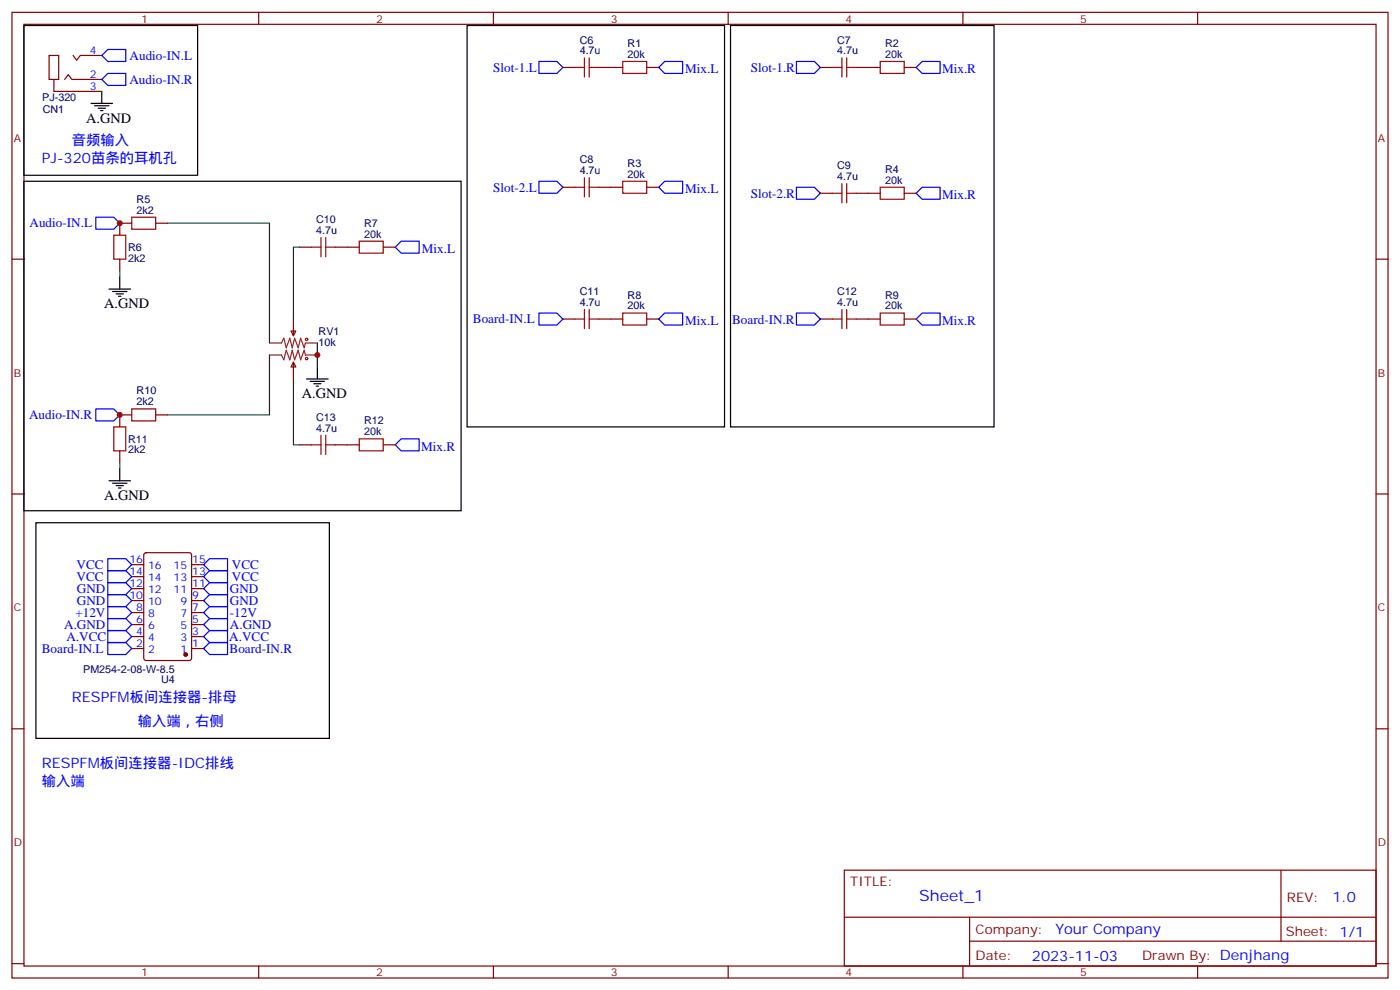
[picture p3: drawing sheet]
<svg xmlns="http://www.w3.org/2000/svg" width="412mm" height="292mm" viewBox="0 0 412 292" stroke-linecap="round" stroke-linejoin="round" font-family="sans-serif">
<g fill="none" stroke="#870000" stroke-width=".35">
<path d="M3.5 3.6h405.4v284.4h-405.4zM7.1 7.2h398.2v277.2h-398.2zM14.5 16.3h2.8v7.1h-2.8zM21.5 16.3l1.1 1.4 1-1.4h6.4M76.2 3.6v3.6M145.3 3.6v3.6M165.8 19.9h3.5M176.4 19.9h7M190.5 19.9h3.5M214.5 3.6v3.6M241.7 19.9h3.5M252.2 19.9h7.1"/>
<path d="M266.3 19.9h3.6M283.6 3.6v3.6M352.8 3.6v3.6M15.9 23.4v3.5h14.1M19 23.4l1.1-1.4 1.1 1.4h8.8M165.8 55.1h3.5M176.4 55.1h7M190.5 55.1h3.5M241.7 56.9h3.5M252.2 56.9h7.1M266.3 56.9h3.6M3.5 76.3h3.6"/>
<path d="M35.3 76.3v3.5M38.8 65.7h-3.5v3.6M45.9 65.7h3.5M88.2 72.8h3.5M98.8 72.8h7M112.9 72.8h3.5M405.3 76.3h3.6M85.7 97.5h1.4l-.7 1.4zM86.4 93.9v5M165.8 93.9h3.5M176.4 93.9h7M190.5 93.9h3.5"/>
<path d="M241.7 93.9h3.5M252.2 93.9h7.1M266.3 93.9h3.6M86.4 106.6l.7 1.5h-1.4zM86.4 106.6v5M35.3 132.8v3.5M38.8 122.2h-3.5v3.5M45.9 122.2h3.5M88.2 131h3.5M98.8 131h7M112.9 131h3.5M3.5 145.5h3.6"/>
<path d="M405.3 145.5h3.6M38.8 166.3h3.5M38.8 169.8h3.5M38.8 173.3h3.5M38.8 176.8h3.5M42.6 162.9l.4-.2h12.7l.7 .5v30.6l-.4 .6-13 .1-.6-.5-.1-30.6zM56.4 166.3h3.6M56.4 169.8h3.6M56.4 173.3h3.6M56.4 176.8h3.6M38.8 191h3.5M38.8 187.4h3.5"/>
<path d="M38.8 183.9h3.5M38.8 180.4h3.5M56.4 191h3.6M56.4 187.4h3.6M56.4 183.9h3.6M56.4 180.4h3.6M3.5 214.6h3.6M405.3 214.6h3.6M248.7 256.2h156.6v28.2h-156.6zM377.3 256.2v20.9M248.7 270.1h156.5M285.6 277.1h119.6"/>
<path d="M285.6 270.1v14.1M3.5 283.7h3.6M76.2 284.4v3.6M145.3 284.4v3.6M214.5 284.4v3.6M283.6 284.4v3.6M352.8 284.4v3.6M405.3 283.7h3.6"/>
</g>
<g fill="none" stroke="#00f" stroke-width=".35">
<path d="M31.7 14.6h5.3v3.5h-5.3l-1.7-1.8zM158.7 18.1h5.3l1.8 1.8-1.8 1.7h-5.3zM195.8 18.1h5.3v3.5h-5.3l-1.8-1.7zM234.6 18.1h5.3l1.8 1.8-1.8 1.7h-5.3zM271.6 18.1h5.3v3.5h-5.3l-1.7-1.7zM31.7 21.6h5.3v3.6h-5.3l-1.7-1.8zM158.7 53.4h5.3l1.8 1.7-1.8 1.8h-5.3zM195.8 53.4h5.3v3.5h-5.3l-1.8-1.8zM234.6 55.1h5.3l1.8 1.8-1.8 1.8h-5.3zM271.6 55.1h5.3v3.6h-5.3l-1.7-1.8zM28.2 64h5.3l1.8 1.7-1.8 1.8h-5.3zM118.2 71h5.3v3.5h-5.3l-1.8-1.7z"/>
<path d="M158.7 92.2h5.3l1.8 1.7-1.8 1.8h-5.3zM195.8 92.2h5.3v3.5h-5.3l-1.8-1.8zM234.6 92.2h5.3l1.8 1.7-1.8 1.8h-5.3zM271.6 92.2h5.3v3.5h-5.3l-1.7-1.8zM28.2 120.4h5.3l1.8 1.8-1.8 1.7h-5.3zM118.2 129.2h5.3v3.6h-5.3l-1.8-1.8zM31.7 168h5.3l1.8 1.8-1.8 1.8h-5.3zM31.7 164.5h5.3l1.8 1.8-1.8 1.7h-5.3zM31.7 175.1h5.3l1.8 1.7-1.8 1.8h-5.3zM31.7 171.6h5.3l1.8 1.7-1.8 1.8h-5.3zM31.7 178.6h5.3l1.8 1.8-1.8 1.7h-5.3zM61.7 164.5h5.3v3.5h-5.3l-1.7-1.7z"/>
<path d="M61.7 168h5.3v3.6h-5.3l-1.7-1.8zM61.7 171.6h5.3v3.5h-5.3l-1.7-1.8zM61.7 175.1h5.3v3.5h-5.3l-1.7-1.8zM61.7 178.6h5.3v3.5h-5.3l-1.7-1.7zM31.7 189.2h5.3l1.8 1.8-1.8 1.7h-5.3zM31.7 185.7h5.3l1.8 1.7-1.8 1.8h-5.3zM31.7 182.1h5.3l1.8 1.8-1.8 1.8h-5.3zM60 191l1.7-1.8h5.3v3.5h-5.3zM60 187.4l1.7-1.7h5.3v3.5h-5.3zM60 183.9l1.7-1.8h5.3v3.6h-5.3z"/>
</g>
<g fill="none" stroke="#a10000" stroke-width=".35">
<path d="M169.3 19.9h2.9M172.2 17v5.7M173.6 17v5.7M173.6 19.9h2.8M183.4 18.1h7.1v3.5h-7.1zM245.2 19.9h2.8M248 17v5.7M249.4 17v5.7M249.4 19.9h2.8M259.3 18.1h7v3.5h-7zM169.3 55.1h2.9M172.2 52.3v5.7"/>
<path d="M173.6 52.3v5.7M173.6 55.1h2.8M183.4 53.4h7.1v3.5h-7.1zM245.2 56.9h2.8M248 54.1v5.6M249.4 54.1v5.6M249.4 56.9h2.8M259.3 55.1h7v3.6h-7zM33.5 69.3h3.5v7h-3.5zM38.8 64h7.1v3.5h-7.1zM91.7 72.8h2.8M94.5 70v5.6"/>
<path d="M96 72.8h2.8M96 70v5.6M105.8 71h7.1v3.5h-7.1zM169.3 93.9h2.9M172.2 91.1v5.7M173.6 93.9h2.8M173.6 91.1v5.7M183.4 92.2h7.1v3.5h-7.1zM245.2 93.9h2.8M248 91.1v5.7M249.4 93.9h2.8M249.4 91.1v5.7"/>
<path d="M259.3 92.2h7v3.5h-7zM33.5 125.7h3.5v7.1h-3.5zM38.8 120.4h7.1v3.5h-7.1zM91.7 131h2.8M94.5 128.2v5.6M96 128.2v5.6M96 131h2.8M105.8 129.2h7.1v3.6h-7.1z"/>
<circle cx="90.3" cy="99.9" r=".35"/>
<circle cx="90.3" cy="105.6" r=".35"/>
</g>
<g fill="none" stroke="#000" stroke-width=".35">
<path d="M7.1 7.5h51.1v44.1h-51.1zM137.6 7.5h75.8v118.2h-75.8zM215.2 7.5h77.6v118.2h-77.6zM26.8 30.4h6.4M27.9 31.2h4.2M28.9 31.9h2.1M29.6 32.6h.7M30 26.9v3.5M7.1 53.4h128.7v97h-128.7zM32.1 85.1h6.4M33.2 85.8h4.2M34.2 86.5h2.1"/>
<path d="M34.9 87.2h.7M35.3 81.6v3.5M90.3 111.6h6.4M91.4 112.3h4.2M92.4 113h2.1M93.1 113.7h.7M93.5 108.1v3.5M35.3 138v3.6M10.6 153.9h86.4v63.5h-86.4zM32.1 141.6h6.4M33.2 142.3h4.2M34.2 143h2.1"/>
<path d="M34.9 143.7h.7"/>
</g>
<path d="M35.3 79.8v1.8M49.4 65.7h30v35.3M88.2 72.8h-1.8v21.1M79.4 104.5v17.7h-30M86.4 111.6v19.4h1.8M93.5 101v7.1M35.3 136.3v1.7" fill="none" stroke="#008700" stroke-width=".35"/>
<path d="M79.4 101h3.5l.7-1.4 .7 2.8 1.1-2.8 .7 2.8 .7-2.8 1 2.8 .7-2.8 1.1 2.8 .4-1.4h3.5M79.4 104.5h3.5l.7 1.4 .7-2.8 1.1 2.8 .7-2.8 .7 2.8 1-2.8 .7 2.8 1.1-2.8 .4 1.4h3.5" fill="none" stroke="#8c2424" stroke-width=".35"/>
<circle cx="54.7" cy="192.7" r=".53" fill="#870000" stroke="#870000" stroke-width=".35"/>
<g fill="#c00">
<circle cx="93.5" cy="104.5" r=".88"/>
<circle cx="35.3" cy="65.7" r=".88"/>
<circle cx="35.3" cy="122.2" r=".88"/>
</g>
<text font-size="4.6" fill="#00f" x="270.8" y="265.3">Sheet_1</text>
<g font-size="4.2">
<text x="25.4" y="36.1">A.GND</text>
<text x="30.7" y="90.8">A.GND</text>
<text x="88.9" y="117.2">A.GND</text>
<text x="30.7" y="147.2">A.GND</text>
</g>
<g font-size="4.2" fill="#00f">
<text x="21.2" y="42.8">音频输入</text>
<text x="12.3" y="48.1">PJ-320苗条的耳机孔</text>
<text x="21.2" y="206.8">RESPFM板间连接器-排母</text>
<text x="40.6" y="213.9">输入端，右侧</text>
<text x="12.3" y="226.2">RESPFM板间连接器-IDC排线</text>
<text x="12.3" y="231.5">输入端</text>
<text x="392.5" y="265.5">1.0</text>
<text x="310.9" y="275">Your Company</text>
<text x="304" y="282.9">2023-11-03</text>
</g>
<g font-size="3.9" fill="#00f">
<text x="38.2" y="17.6">Audio-IN.L</text>
<text x="145.3" y="21.2">Slot-1.L</text>
<text x="201.8" y="21.6">Mix.L</text>
<text x="221.2" y="21.2">Slot-1.R</text>
<text x="277.5" y="21.6">Mix.R</text>
<text x="38.1" y="24.6">Audio-IN.R</text>
<text x="145.3" y="56.5">Slot-2.L</text>
<text x="201.8" y="56.9">Mix.L</text>
<text x="221.2" y="58.2">Slot-2.R</text>
<text x="277.5" y="58.7">Mix.R</text>
<text x="8.7" y="67">Audio-IN.L</text>
<text x="124.2" y="74.5">Mix.L</text>
<text x="139.3" y="95.2">Board-IN.L</text>
<text x="201.8" y="95.7">Mix.L</text>
<text x="215.7" y="95.3">Board-IN.R</text>
<text x="277.5" y="95.7">Mix.R</text>
<text x="8.5" y="123.4">Audio-IN.R</text>
<text x="124" y="132.8">Mix.R</text>
<text x="22.5" y="167.5">VCC</text>
<text x="68.3" y="167.5">VCC</text>
<text x="22.5" y="171.1">VCC</text>
<text x="68.3" y="171.1">VCC</text>
<text x="22.7" y="178.1">GND</text>
<text x="22.7" y="174.6">GND</text>
<text x="67.7" y="174.6">GND</text>
<text x="67.7" y="178.1">GND</text>
<text x="18.9" y="185.2">A.GND</text>
<text x="22.2" y="181.6">+12V</text>
<text x="67.7" y="185.2">A.GND</text>
<text x="67.7" y="181.6">-12V</text>
<text x="19.6" y="188.7">A.VCC</text>
<text x="67.5" y="188.7">A.VCC</text>
<text x="12.3" y="192.3">Board-IN.L</text>
<text x="67.6" y="192.3">Board-IN.R</text>
</g>
<g font-size="3.9" fill="#800">
<text x="250.5" y="260.8">TITLE:</text>
<text x="379.1" y="265.5">REV:</text>
<text x="287.4" y="275">Company:</text>
<text x="378.7" y="275.6">Sheet: 1/1</text>
<text x="287.4" y="282.7">Date:</text>
<text x="336.4" y="282.8">Drawn By: Denjhang</text>
</g>
<g font-size="3.2" fill="#800">
<text x="41.6" y="6.6">1</text>
<text x="110.8" y="6.6">2</text>
<text x="179.9" y="6.6">3</text>
<text x="249.1" y="6.6">4</text>
<text x="318.2" y="6.6">5</text>
<text x="4.1" y="41.7">A</text>
<text x="405.9" y="41.7">A</text>
<text x="4.1" y="110.9">B</text>
<text x="405.9" y="110.9">B</text>
<text x="4.1" y="180">C</text>
<text x="405.9" y="180">C</text>
<text x="4.1" y="249.2">D</text>
<text x="405.9" y="249.2">D</text>
<text x="41.6" y="287.4">1</text>
<text x="110.8" y="287.4">2</text>
<text x="179.9" y="287.4">3</text>
<text x="249.1" y="287.4">4</text>
<text x="318.2" y="287.4">5</text>
</g>
<g font-size="3.2" fill="#00f">
<text x="26.5" y="16">4</text>
<text x="26.5" y="23">2</text>
<text x="26.5" y="26.6">3</text>
<text x="38.1" y="165.9">16</text>
<text x="43.6" y="167.7">16</text>
<text x="51.1" y="167.7">15</text>
<text x="56.6" y="165.9">15</text>
<text x="38.1" y="169.4">14</text>
<text x="38.1" y="173">12</text>
<text x="43.6" y="171.2">14</text>
<text x="51.1" y="171.2">13</text>
<text x="56.6" y="173">11</text>
<text x="56.6" y="169.4">13</text>
<text x="38.1" y="176.5">10</text>
<text x="43.6" y="174.7">12</text>
<text x="43.6" y="178.3">10</text>
<text x="51.1" y="174.7">11</text>
<text x="53.1" y="178.3">9</text>
<text x="56.6" y="176.5">9</text>
<text x="40.1" y="180">8</text>
<text x="40.1" y="183.6">6</text>
<text x="43.6" y="181.8">8</text>
<text x="43.6" y="185.3">6</text>
<text x="53.1" y="185.3">5</text>
<text x="53.1" y="181.8">7</text>
<text x="56.6" y="183.6">5</text>
<text x="56.6" y="180">7</text>
<text x="40.1" y="187.1">4</text>
<text x="40.1" y="190.6">2</text>
<text x="43.6" y="188.8">4</text>
<text x="53.1" y="188.8">3</text>
<text x="56.6" y="190.6">1</text>
<text x="56.6" y="187.1">3</text>
<text x="43.6" y="192.4">2</text>
<text x="53.1" y="192.4">1</text>
</g>
<g font-size="3.2" fill="#000080">
<text x="170.8" y="16">4.7u</text>
<text x="170.8" y="12.9">C6</text>
<text x="184.9" y="17">20k</text>
<text x="184.9" y="13.8">R1</text>
<text x="246.6" y="16">4.7u</text>
<text x="246.6" y="12.9">C7</text>
<text x="260.7" y="17">20k</text>
<text x="260.7" y="13.8">R2</text>
<text x="12.4" y="29.9">PJ-320</text>
<text x="12.6" y="33.4">CN1</text>
<text x="170.8" y="51.3">4.7u</text>
<text x="170.8" y="48.1">C8</text>
<text x="184.9" y="52.3">20k</text>
<text x="184.9" y="49.1">R3</text>
<text x="246.6" y="53">4.7u</text>
<text x="246.6" y="49.9">C9</text>
<text x="260.7" y="50.9">R4</text>
<text x="40.2" y="59.7">R5</text>
<text x="260.7" y="54.1">20k</text>
<text x="40.2" y="62.9">2k2</text>
<text x="93.1" y="65.8">C10</text>
<text x="93.1" y="68.9">4.7u</text>
<text x="107.3" y="70">20k</text>
<text x="107.3" y="66.7">R7</text>
<text x="37.7" y="77.1">2k2</text>
<text x="37.7" y="74">R6</text>
<text x="170.8" y="86.9">C11</text>
<text x="184.9" y="87.9">R8</text>
<text x="246.6" y="86.9">C12</text>
<text x="260.7" y="87.9">R9</text>
<text x="170.8" y="90.1">4.7u</text>
<text x="184.9" y="91.1">20k</text>
<text x="246.6" y="90.1">4.7u</text>
<text x="260.7" y="91.1">20k</text>
<text x="93.8" y="101.8">10k</text>
<text x="93.8" y="98.6">RV1</text>
<text x="40.2" y="119.3">2k2</text>
<text x="40.2" y="116.1">R10</text>
<text x="93.1" y="124">C13</text>
<text x="107.3" y="124.9">R12</text>
<text x="37.7" y="130.4">R11</text>
<text x="93.1" y="127.1">4.7u</text>
<text x="107.3" y="128.2">20k</text>
<text x="37.7" y="133.5">2k2</text>
<text x="24.5" y="198.1">PM254-2-08-W-8.5</text>
<text x="47.4" y="201.1">U4</text>
</g>
</svg>
